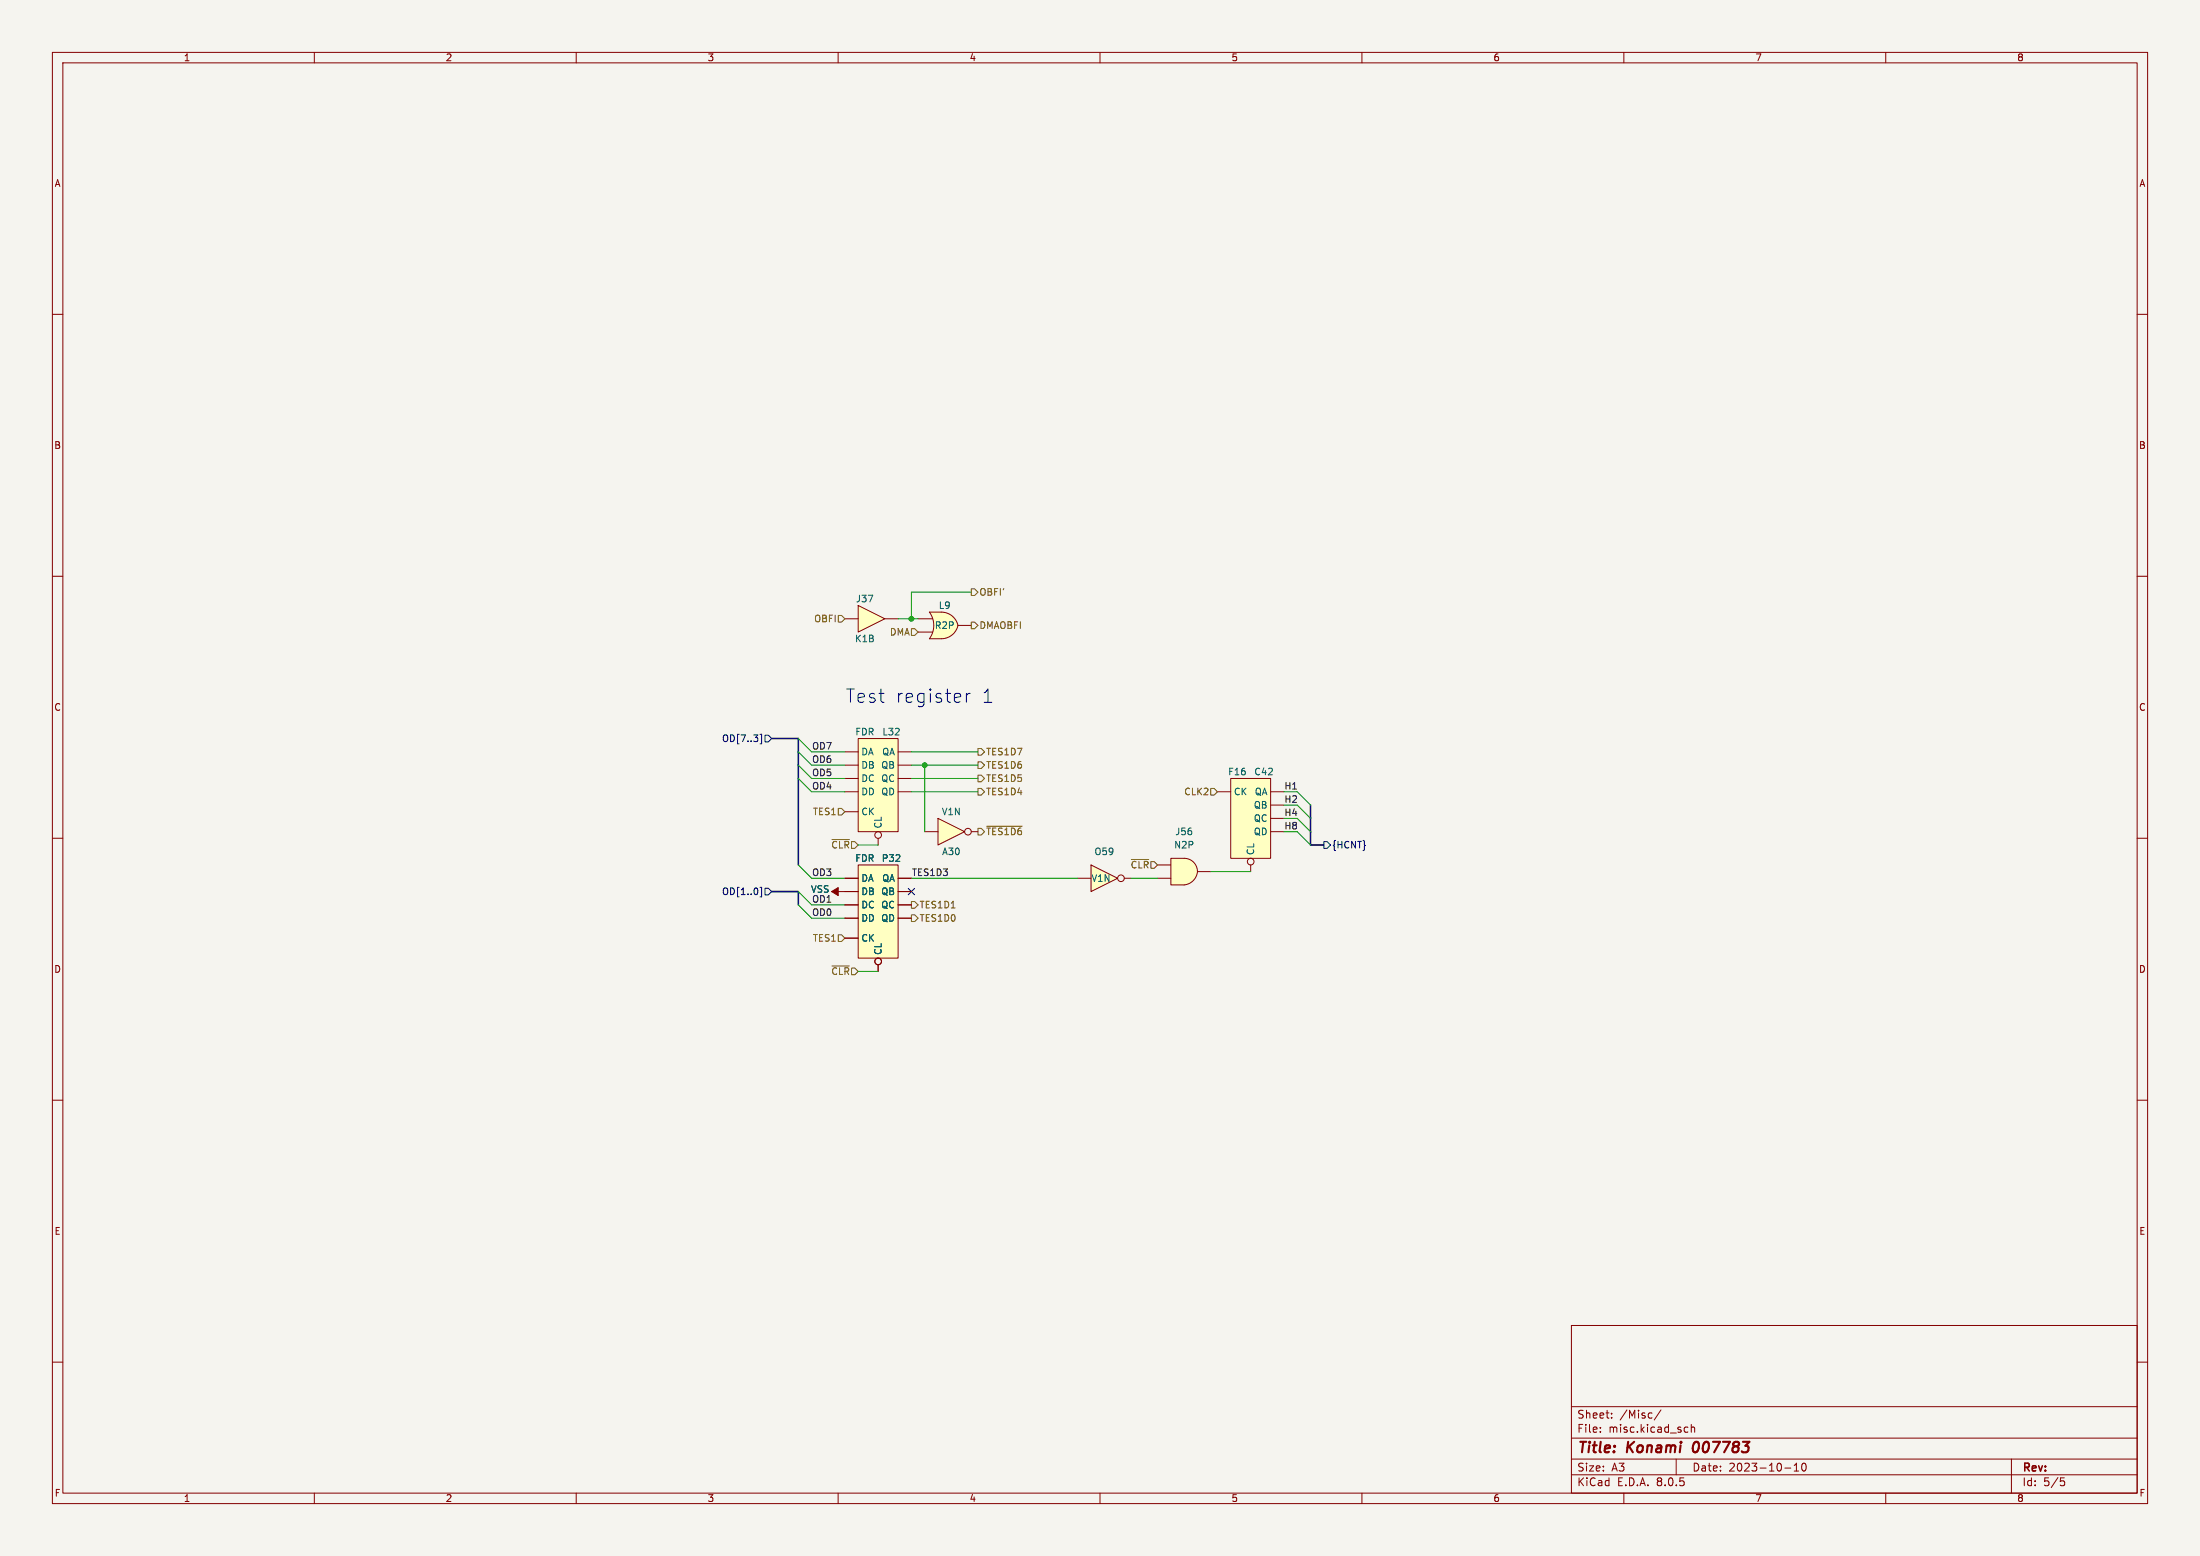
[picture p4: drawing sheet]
<svg xmlns="http://www.w3.org/2000/svg" width="420mm" height="297mm" viewBox="0 0 420 297" stroke-linecap="round" stroke-linejoin="round" font-family="sans-serif">
<path d="M0 0h420v297h-420z" fill="#f5f4ef" stroke="#f5f4ef" stroke-width=".19"/>
<g fill="none" stroke="#840000" stroke-width=".19">
<path d="M10 10h400v277h-400zM12 12h396v273h-396zM60 10v2M110 10v2M160 10v2M210 10v2M260 10v2M310 10v2M360 10v2M10 60h2M408 60h2M10 110h2"/>
<path d="M408 110h2M10 160h2M408 160h2M10 210h2M408 210h2M10 260h2M300 253h108v32h-108zM408 260h2M300 278.5h108M300 274.5h108M300 268.5h108M305.5 273.2v.2"/>
<path d="M305.5 272.5v.1M307.7 270.5v.2M307.7 269.8v.1M317.1 269.1l-1.3 1.9M320 278.5v3M321.8 272.4l.4 .1M322.2 273.3l-.4 .1M322.9 272.5l.2-.1 .3 .1 .1 .9M322.9 271.9v1.5M342.5 279.7l.4-.4v1.5M344.2 279.4l.1-.1a.8 .8 0 0 1 .5 .7 .8 .8 0 0 1-.5 .8 1 1 0 0 1-.1-1.4zM384 278.5v6.5"/>
<path d="M60 285v2M110 285v2M160 285v2M210 285v2M260 285v2M300 281.5h108M310 285v2M340.7 280.2h1.2M342.5 280.8h.9M360 285v2M393.4 282.1h.7M393.5 282.7h.4l.3 .2-.2 .6-.5 .1"/>
</g>
<path d="M323.3 275.6a1.51 1.51 0 0 0 0 1.5" fill="none" stroke="#840000" stroke-width=".4"/>
<path d="M234.9 148.6h7.7v15.2h-7.7z" fill="#ffffc2"/>
<g fill="none" stroke="#840000" stroke-width=".19">
<path d="M232.4 151.1h2.5M234.9 148.6h7.7v15.2h-7.7zM242.6 151.1h2.5M242.6 153.7h2.5M242.6 156.2h2.5M242.6 158.8h2.5M238.8 165.1v1.3"/>
<circle cx="238.8" cy="164.5" r=".63"/>
</g>
<path d="M179.7 118.7l3.2 .7a3.3 3.3 0 0 1-3.2 2.5z" fill="#ffffc2" stroke="#ffffc2" stroke-width=".19"/>
<path d="M177.4 116.8h2.3" fill="none" stroke="#ffffc2" stroke-width=".19"/>
<path d="M177.4 116.8h2.3v5.1h-2.3a4.3 4.3 0 0 0 0-5.1z" fill="#ffffc2"/>
<path d="M179.7 116.8a3.2 3.2 0 0 1 3.2 2.6l-3.2 .7z" fill="#ffffc2" stroke="#ffffc2" stroke-width=".19"/>
<path d="M175.3 118.1h2.8M177.4 116.8h2.3a3.2 3.2 0 0 1 3.2 2.6M177.4 116.8a4.3 4.3 0 0 1 0 5.1M182.9 119.4h2.5M182.9 119.4a3.3 3.3 0 0 1-3.2 2.5M175.3 120.7h2.8" fill="none" stroke="#840000" stroke-width=".19"/>
<path d="M177.4 121.9h2.3z" fill="#840000" stroke="#840000" stroke-width=".19"/>
<path d="M163.8 115.6l5.1 2.5-5.1 2.6z" fill="#ffffc2"/>
<path d="M161.3 118.1h2.5M163.8 115.6l5.1 2.5-5.1 2.6zM168.9 118.1h2.5M158.7 170.2h2.6" fill="none" stroke="#840000" stroke-width=".19"/>
<path d="M158.7 170.2l1.3-.8v1.5z" fill="#840000" stroke="#840000" stroke-width=".19"/>
<path d="M163.8 141h7.6v17.8h-7.6z" fill="#ffffc2"/>
<g fill="none" stroke="#840000" stroke-width=".19">
<path d="M161.3 154.9h2.5M161.3 143.5h2.5M161.3 146.1h2.5M161.3 148.6h2.5M161.3 151.1h2.5M163.8 141h7.6v17.8h-7.6zM171.4 143.5h2.6M171.4 146.1h2.6M171.4 148.6h2.6M171.4 151.1h2.6M167.6 160v1.3"/>
<circle cx="167.6" cy="159.4" r=".63"/>
</g>
<path d="M179.1 156.2l5 2.6-5 2.5z" fill="#ffffc2"/>
<g fill="none" stroke="#840000" stroke-width=".19">
<path d="M176.5 158.8h2.6M179.1 156.2l5 2.6-5 2.5zM185.4 158.8h1.3"/>
<circle cx="184.8" cy="158.7" r=".63"/>
</g>
<path d="M208.3 165.1l5.1 2.5-5.1 2.6z" fill="#ffffc2"/>
<g fill="none" stroke="#840000" stroke-width=".19">
<path d="M205.7 167.6h2.6M208.3 165.1l5.1 2.5-5.1 2.6zM214.6 167.6h1.3"/>
<circle cx="214" cy="167.6" r=".63"/>
</g>
<path d="M225.8 166.1l2.8 .3a2.82 2.82 0 0 1-2.5 2.5z" fill="#ffffc2" stroke="#ffffc2" stroke-width=".19"/>
<path d="M223.5 163.8h2.6v5.1h-2.6z" fill="#ffffc2"/>
<path d="M226.1 163.8a2.54 2.54 0 0 1 2.5 2.6h-2.5z" fill="#ffffc2" stroke="#ffffc2" stroke-width=".19"/>
<path d="M221 167.6h2.5M221 165.1h2.5M223.5 163.8h2.6a2.53 2.53 0 0 1 2.5 2.4 2.53 2.53 0 0 1-2.3 2.7h-2.8zM228.6 166.4h2.5" fill="none" stroke="#840000" stroke-width=".19"/>
<path d="M163.8 165.1h7.6v17.8h-7.6z" fill="#ffffc2"/>
<g fill="none" stroke="#840000" stroke-width=".19">
<path d="M161.3 179.1h2.5M161.3 167.6h2.5M161.3 170.2h2.5M161.3 172.7h2.5M161.3 175.3h2.5M163.8 165.1h7.6v17.8h-7.6zM171.4 167.6h2.6M171.4 170.2h2.6M171.4 172.7h2.6M171.4 175.3h2.6M167.6 184.2v1.2"/>
<circle cx="167.6" cy="183.5" r=".63"/>
</g>
<g fill="none" stroke="#725600" stroke-width=".19">
<path d="M160 117.5h.7l.6 .6-.6 .6h-.7zM185.4 112.4h.7l.6 .6-.6 .7h-.7zM185.4 118.7h.7l.6 .7-.6 .6h-.7zM174 120h.6l.7 .7-.7 .6h-.6zM160 154.3h.7l.6 .6-.6 .7h-.7zM186.7 158.1h.6l.7 .7-.7 .6h-.6zM186.7 148h.6l.7 .6-.7 .6h-.6zM186.7 145.4h.6l.7 .7-.7 .6h-.6zM186.7 150.5h.6l.7 .6-.7 .7h-.6zM186.7 142.9h.6l.7 .6-.7 .6h-.6zM188.4 157.7h6.7M231.1 150.5h.7l.6 .6-.6 .7h-.7z"/>
<path d="M158.8 160.2h3.3M160 178.4h.7l.6 .7-.6 .6h-.7zM174 174.6h.6l.7 .7-.7 .6h-.6zM174 172.1h.6l.7 .6-.7 .7h-.6zM216 164.1h3.3M158.8 184.4h3.3"/>
</g>
<path d="M145.1 140.2h.3v1.8h-.3M146 140.3h.7l.6 .7-.6 .6h-.7zM145.1 169.4h.3v1.8h-.3M146 169.5h.7l.6 .7-.6 .6h-.7zM173.4 169.6l1.2 1.2M174.6 169.6l-1.2 1.2M252.7 160.7h.7l.6 .6-.6 .6h-.7z" fill="none" stroke="#000084" stroke-width=".19"/>
<path d="M184.5 132.4v1.7M185.2 132.4a.65 .65 0 0 0-.7 .4" fill="none" stroke="#0000c2" stroke-width=".19"/>
<path d="M147.3 141h5.1v24.1M250.2 153.7v7.6h2.5M147.3 170.2h5.1v2.5" fill="none" stroke="#000084" stroke-width=".3"/>
<g fill="none" stroke="#009600" stroke-width=".19">
<path d="M171.4 118.1h3.9M185.4 113h-11.4v5.1M152.4 148.6l2.5 2.5h6.4M152.4 146.1l2.5 2.5h6.4M152.4 141l2.5 2.5h6.4M152.4 143.5l2.5 2.6h6.4M174 151.1h12.7M174 148.6h12.7M174 143.5h12.7M174 146.1h12.7M176.5 146.1v12.7M245.1 151.1h2.5l2.6 2.6"/>
<path d="M247.6 158.8l2.6 2.5M247.6 156.2l2.6 2.6M247.6 153.7l2.6 2.5M152.4 172.7l2.5 2.6h6.4M152.4 170.2l2.5 2.5h6.4M152.4 165.1l2.5 2.5h6.4M163.8 161.3h3.8M174 167.6h31.7M215.9 167.6h5.1M231.1 166.4h7.7M163.8 185.4h3.8"/>
</g>
<g fill="#009600" stroke="#009600" stroke-width=".19">
<circle cx="176.5" cy="146.1" r=".46"/>
<circle cx="174" cy="118.1" r=".46"/>
</g>
<g font-size="3.5" fill="#0000c2">
<text x="161.3" y="134.4">Test</text>
<text x="170.8" y="134.4">register</text>
<text x="187.2" y="134.4">1</text>
</g>
<g font-size="2.8" fill="#840000">
<text x="301" y="277.9">Title:</text>
<text x="310.6" y="277.9">Konami</text>
<text x="324" y="277.9">007783</text>
</g>
<g font-size="2.1" fill="#840000">
<text x="301" y="273.7">File:</text>
<text x="301" y="271">Sheet:</text>
<text x="307.1" y="273.7">misc.kicad_sch</text>
<text x="309.2" y="271">/Misc/</text>
<text x="301" y="281.1">Size:</text>
<text x="307.6" y="281.1">A3</text>
<text x="323" y="281.1">Date:</text>
<text x="330" y="281.1">2023-10-10</text>
<text x="386" y="281.3">Rev:</text>
<text x="301" y="283.9">KiCad</text>
<text x="308.7" y="283.9">E.D.A.</text>
<text x="316.3" y="283.9">8.0.5</text>
<text x="386" y="283.9">Id:</text>
<text x="390.1" y="283.9">5/5</text>
</g>
<g font-size="1.8" fill="#840000">
<text x="35" y="11.9">1</text>
<text x="85" y="11.9">2</text>
<text x="135" y="11.9">3</text>
<text x="185" y="11.9">4</text>
<text x="235" y="11.9">5</text>
<text x="285" y="11.9">6</text>
<text x="335" y="11.9">7</text>
<text x="385" y="11.9">8</text>
<text x="10.3" y="35.9">A</text>
<text x="408.3" y="35.9">A</text>
<text x="10.3" y="85.9">B</text>
<text x="408.2" y="85.9">B</text>
<text x="10.3" y="135.9">C</text>
<text x="408.2" y="135.9">C</text>
<text x="10.3" y="185.9">D</text>
<text x="408.2" y="185.9">D</text>
<text x="10.3" y="235.9">E</text>
<text x="408.3" y="235.9">E</text>
<text x="10.3" y="285.9">F</text>
<text x="35" y="286.9">1</text>
<text x="85" y="286.9">2</text>
<text x="135" y="286.9">3</text>
<text x="185" y="286.9">4</text>
<text x="235" y="286.9">5</text>
<text x="285" y="286.9">6</text>
<text x="335" y="286.9">7</text>
<text x="385" y="286.9">8</text>
<text x="408.3" y="285.9">F</text>
</g>
<g font-size="1.8" fill="#725600">
<text x="186.9" y="113.9">OBFI'</text>
<text x="155.3" y="119">OBFI</text>
<text x="169.8" y="121.5">DMA</text>
<text x="186.9" y="120.2">DMAOBFI</text>
<text x="188.2" y="149.5">TES1D5</text>
<text x="188.2" y="146.9">TES1D6</text>
<text x="188.2" y="144.4">TES1D7</text>
<text x="155.1" y="155.8">TES1</text>
<text x="188.2" y="152">TES1D4</text>
<text x="226" y="152">CLK2</text>
<text x="188.2" y="159.6">~{TES1D6}</text>
<text x="158.6" y="162.2">~{CLR}</text>
<text x="215.7" y="166">~{CLR}</text>
<text x="175.5" y="173.6">TES1D1</text>
<text x="155.1" y="179.9">TES1</text>
<text x="175.5" y="176.1">TES1D0</text>
<text x="158.6" y="186.3">~{CLR}</text>
</g>
<g font-size="1.8" fill="#006464">
<text x="163.3" y="115.2">J37</text>
<text x="179.1" y="116.4">L9</text>
<text x="163.1" y="122.8">K1B</text>
<text x="178.4" y="120.2">R2P</text>
<text x="163.2" y="140.6">FDR</text>
<text x="168.4" y="140.6">L32</text>
<text x="164.3" y="144.4">DA</text>
<text x="164.3" y="146.9">DB</text>
<text x="164.3" y="149.5">DC</text>
<text x="168.1" y="146.9">QB</text>
<text x="168.1" y="149.5">QC</text>
<text x="168.3" y="144.4">QA</text>
<text x="234.4" y="148.2">F16</text>
<text x="239.4" y="148.2">C42</text>
<text x="164.3" y="155.8">CK</text>
<text x="164.3" y="152">DD</text>
<text x="168.1" y="152">QD</text>
<text x="179.7" y="155.8">V1N</text>
<text x="235.5" y="152">CK</text>
<text x="239.3" y="154.5">QB</text>
<text x="239.4" y="152">QA</text>
<text x="168.5" y="158.2" transform="rotate(-90 168.5 158.2)">CL</text>
<text x="224.3" y="159.6">J56</text>
<text x="239.3" y="157.1">QC</text>
<text x="239.3" y="159.6">QD</text>
<text x="163.2" y="164.7">FDR</text>
<text x="168.2" y="164.7">P32</text>
<text x="179.8" y="163.4">A30</text>
<text x="208.8" y="163.4">O59</text>
<text x="224.1" y="162.2">N2P</text>
<text x="239.6" y="163.3" transform="rotate(-90 239.6 163.3)">CL</text>
<text x="154.7" y="170.6">VSS</text>
<text x="164.3" y="168.5">DA</text>
<text x="164.3" y="171">DB</text>
<text x="164.3" y="173.6">DC</text>
<text x="168.1" y="171">QB</text>
<text x="168.1" y="173.6">QC</text>
<text x="168.3" y="168.5">QA</text>
<text x="208.3" y="168.5">V1N</text>
<text x="164.3" y="179.9">CK</text>
<text x="164.3" y="176.1">DD</text>
<text x="168.1" y="176.1">QD</text>
<text x="168.5" y="182.4" transform="rotate(-90 168.5 182.4)">CL</text>
</g>
<g font-size="1.8" fill="#000084">
<text x="137.7" y="141.8">OD[7..3]</text>
<text x="254.2" y="162.2">{HCNT}</text>
<text x="137.7" y="171">OD[1..0]</text>
</g>
<g font-size="1.8" fill="#0f0f0f">
<text x="154.9" y="143.2">OD7</text>
<text x="154.9" y="148.2">OD5</text>
<text x="154.9" y="145.7">OD6</text>
<text x="154.9" y="150.8">OD4</text>
<text x="245.1" y="150.8">H1</text>
<text x="154.9" y="167.3">OD3</text>
<text x="174" y="167.3">TES1D3</text>
<text x="154.9" y="172.4">OD1</text>
<text x="154.9" y="174.9">OD0</text>
</g>
<g font-size="1.8" fill="#009600">
<text x="245.1" y="153.3">H2</text>
<text x="245.1" y="155.9">H4</text>
<text x="245.1" y="158.4">H8</text>
</g>
</svg>
